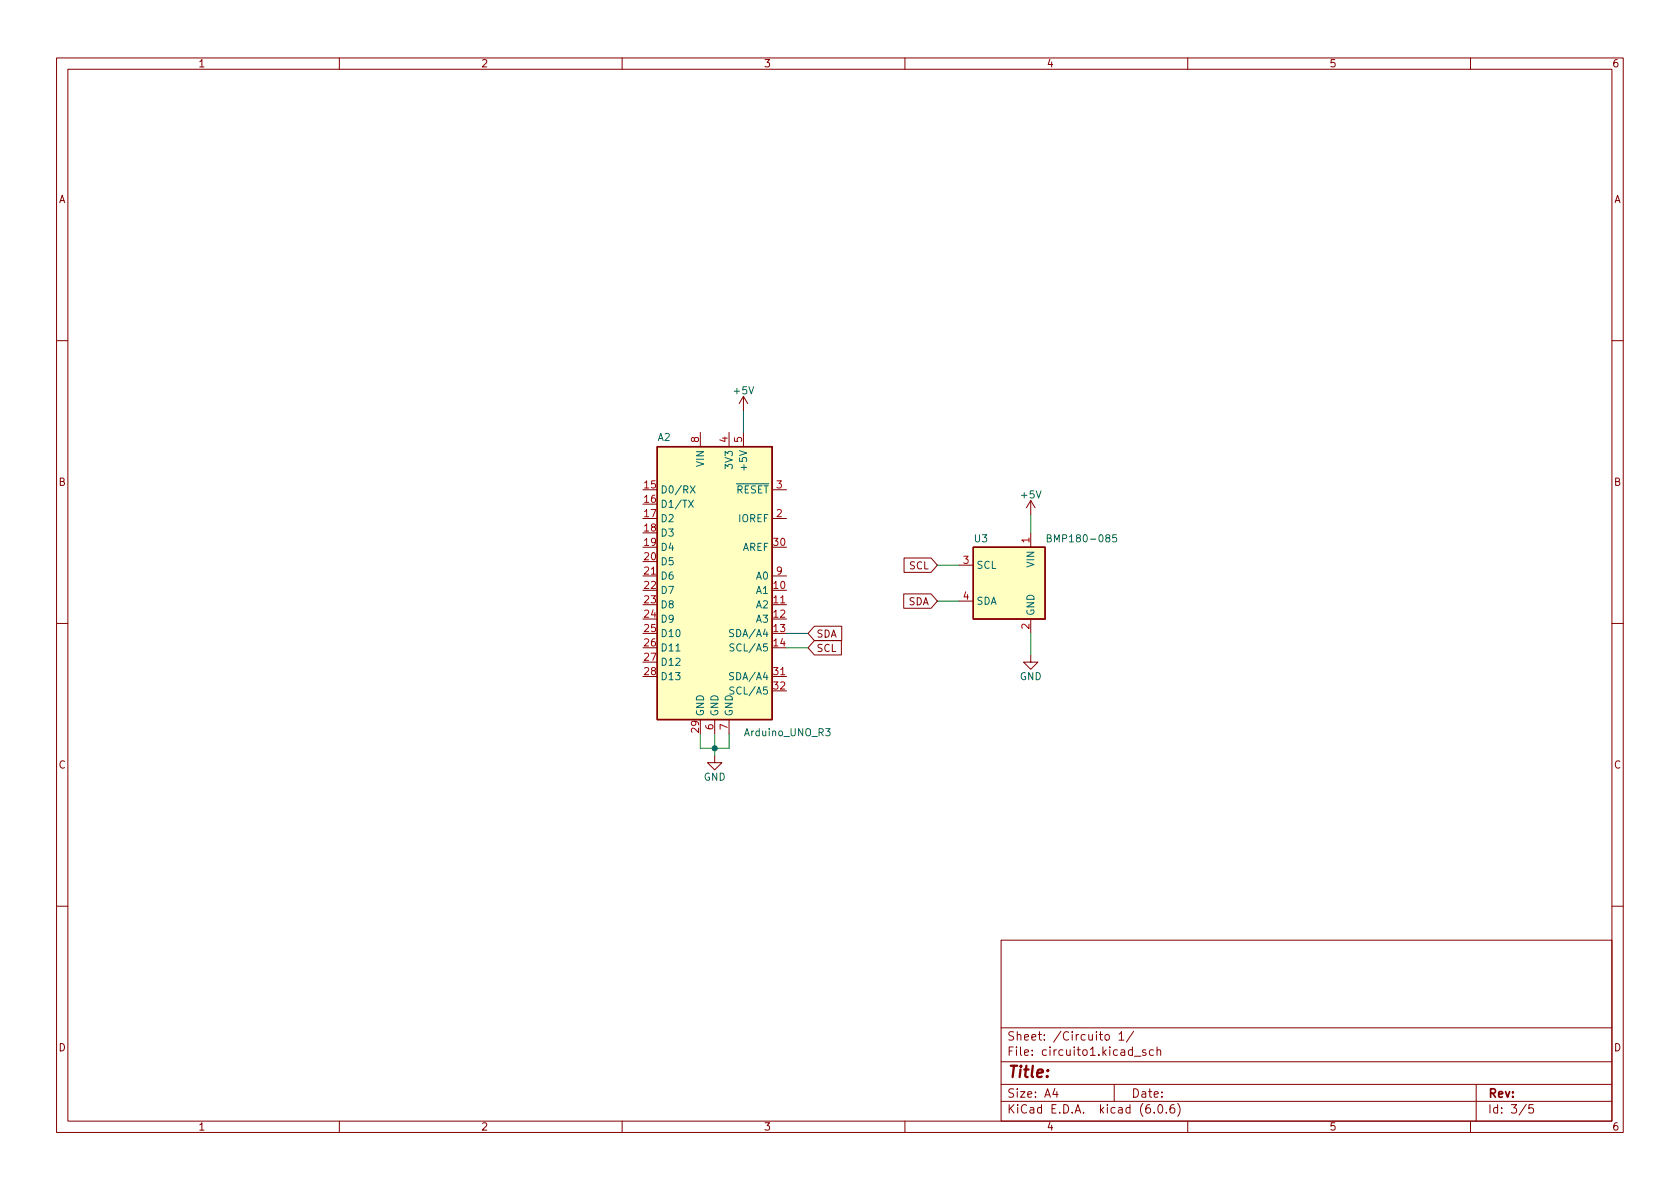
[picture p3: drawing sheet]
<svg xmlns="http://www.w3.org/2000/svg" width="297mm" height="210mm" viewBox="0 0 297 210" stroke-linecap="round" stroke-linejoin="round" font-family="sans-serif">
<g fill="none" stroke="#840000" stroke-width=".18">
<path d="M10 10.2h277v190.1h-277zM12 12.2h273v186.1h-273zM60 10.2v2M110 10.2v2M160 10.2v2M210 10.2v2M260 10.2v2M10 60.2h2M123.8 76.4v2.6M128.9 76.4v2.6M131.4 70.1l-.7 1.3M131.4 70.1v2.5"/>
<path d="M131.4 76.4v2.6M131.4 70.1l.8 1.3M285 60.2h2M136.5 91.7h2.6M136.5 86.6h2.6M159.8 98.7h4.8l1.1 1.2-1.1 1.3h-4.8zM169.5 99.9h2.6M182.2 88.5l-.7 1.3M182.2 88.5v2.6M182.2 94.2v2.6M182.2 88.5l.8 1.3M10 110.2h2"/>
<path d="M113.7 101.8h2.5M136.5 106.9h2.6M136.5 101.8h2.6M136.5 119.6h2.6M144 110.7h4.8v2.6h-4.8l-1.1-1.3zM144 113.3h4.8v2.5h-4.8l-1.1-1.3zM159.8 105h4.8l1.1 1.3-1.1 1.3h-4.8zM169.5 106.3h2.6M182.2 115.8v1.3h1.3l-1.3 1.3-1.2-1.3h1.2M182.2 109.5v2.5M285 110.2h2M126.4 133.6v1.3h1.2l-1.2 1.2-1.3-1.2h1.3"/>
<path d="M126.4 127.2v2.6M128.9 127.2v2.6M10 160.2h2M177 166.3h108v32h-108zM285 160.2h2M60 198.3v2M110 198.3v2M160 198.3v2M177 194.8h108M177 191.8h108M177 187.8h108M177 181.8h108"/>
<path d="M186.5 192.5l-.4 1h1M186.9 193v1M195.4 183.1l.2-.2 .5 .2v.5l-.1 .3h-.4l-.2-.1zM197 191.8v3M197.9 182.9l.4-.5v1.5M197.9 183.9h.8M200.4 182.4l-1.3 1.9M200.6 186.8h1.1M202.6 185.7l-.4-.1-.2 .2 .1 .3 .5 .1v.4h-.6M203.9 185.7l-.4-.1-.3 .3v.4l.2 .3h.5M204.1 196.7v.1M204.6 185.8l.2-.2 .3 .1 .1 .9"/>
<path d="M204.6 185.1v1.5M204.9 195.4l.2-.1a.81 .81 0 0 1 .6 .7 .81 .81 0 0 1-.3 .8h-.2a.81 .81 0 0 1-.6-.6 .81 .81 0 0 1 .3-.8zM206.2 196.7v.1M207.6 195.3a.59 .59 0 0 0-.7 .7v.5l.1 .3h.4l.2-.1 .1-.5-.1-.2-.5-.1-.2 .3M208.2 195.1a1.72 1.72 0 0 1 0 2.3M210 198.3v2M260 198.3v2M261 191.8v6.5M269.9 195.3l-1.3 1.9M271.1 195.3h-.7l-.1 .7 .2-.1 .5 .1 .2 .2-.1 .5-.2 .1-.6-.1"/>
</g>
<g fill="#ffffc2" stroke="#ffffc2" stroke-width=".18">
<path d="M116.2 79h20.3v48.2h-20.3z"/>
<path d="M172.1 96.8h12.7v12.7h-12.7z"/>
</g>
<path d="M116.2 79h20.3v48.2h-20.3zM172.1 96.8h12.7v12.7h-12.7z" fill="none" stroke="#840000" stroke-width=".25"/>
<path d="M121.7 88.5l.9 1.2M122.1 85.9l.8 1.3M122.6 88.5l-.9 1.2M122.9 85.9l-.8 1.3M185.2 95.2l.5-.1 .1-.2v-.2l-.6-.1v1.2h.5l.1-.1 .1-.3-.3-.2M197.4 94.6h-.6l-.1 .6 .2-.2 .4 .1 .1 .2v.4l-.2 .1-.5-.1M119.5 115.1h.7M129.7 111.4l-.5-.1-.2 .1v.4l.6 .2 .1 .3-.2 .3-.5-.1M129.7 119l-.5-.1-.2 .2v.3l.6 .3 .1 .3-.2 .2-.5-.1M129.8 113.9h-.5l-.2 .1v.3l.6 .3 .1 .3-.3 .2h-.5M129.8 121.5h-.5l-.2 .1v.4l.6 .2 .1 .3-.3 .2h-.5M146 128.8h.8l-.5 .5 .4 .1v.6l-.2 .1-.5-.1" fill="none" stroke="#006464" stroke-width=".18"/>
<path d="M131.4 72.6v3.8M165.7 99.9h3.8M182.2 91.1v3.1M139.1 112h3.8M139.1 114.5h3.8M165.7 106.3h3.8M182.2 112v3.8M123.8 129.8v2.5h5.1v-2.5M126.4 129.8v3.8" fill="none" stroke="#009600" stroke-width=".18"/>
<circle cx="126.4" cy="132.3" r=".46" fill="#009600" stroke="#009600" stroke-width=".18"/>
<text font-size="2.8" fill="#840000" x="178" y="190.6">Title:</text>
<g font-size="2.1" fill="#840000">
<text x="178" y="184">Sheet: /Circuito 1/</text>
<text x="178" y="186.7">File: circuito1.kicad_sch</text>
<text x="178" y="196.9">KiCad E.D.A. kicad (6.0.6)</text>
<text x="178" y="194.1">Size: A4</text>
<text x="200" y="194.1">Date:</text>
<text x="263" y="194.1">Rev:</text>
<text x="263" y="196.9">Id: 3/5</text>
</g>
<g font-size="1.8" fill="#840000">
<text x="35" y="11.9">1</text>
<text x="85" y="11.9">2</text>
<text x="135" y="11.9">3</text>
<text x="185" y="11.9">4</text>
<text x="235" y="11.9">5</text>
<text x="285" y="11.9">6</text>
<text x="10.3" y="35.9">A</text>
<text x="285.3" y="35.9">A</text>
<text x="10.3" y="85.9">B</text>
<text x="285.3" y="85.9">B</text>
<text x="160.8" y="100.7">SCL</text>
<text x="160.6" y="107">SDA</text>
<text x="144.3" y="112.7">SDA</text>
<text x="144.3" y="115.3">SCL</text>
<text x="10.3" y="135.9">C</text>
<text x="285.3" y="135.9">C</text>
<text x="10.3" y="185.9">D</text>
<text x="285.3" y="185.9">D</text>
<text x="35" y="199.9">1</text>
<text x="85" y="199.9">2</text>
<text x="135" y="199.9">3</text>
<text x="185" y="199.9">4</text>
<text x="235" y="199.9">5</text>
<text x="285" y="199.9">6</text>
</g>
<g font-size="1.8" fill="#006464">
<text x="129.8" y="69.7">+5V</text>
<text x="116.3" y="78">A2</text>
<text x="124.5" y="82.4" transform="rotate(-90 124.5 82.4)">VIN</text>
<text x="129.5" y="82.6" transform="rotate(-90 129.5 82.6)">3V3</text>
<text x="132.1" y="82.7" transform="rotate(-90 132.1 82.7)">+5V</text>
<text x="116.7" y="87.2">D0/RX</text>
<text x="116.7" y="89.8">D1/TX</text>
<text x="128.7" y="87.2">~{RESET}</text>
<text x="180.6" y="88.1">+5V</text>
<text x="116.7" y="92.3">D2</text>
<text x="116.7" y="94.9">D3</text>
<text x="130.6" y="92.3">IOREF</text>
<text x="172.3" y="95.9">U3</text>
<text x="186.1" y="95.9">BMP180-085</text>
<text x="116.7" y="97.4">D4</text>
<text x="116.7" y="99.9">D5</text>
<text x="131.2" y="97.4">AREF</text>
<text x="172.6" y="100.6">SCL</text>
<text x="182.9" y="100.2" transform="rotate(-90 182.9 100.2)">VIN</text>
<text x="116.7" y="102.5">D6</text>
<text x="116.7" y="105">D7</text>
<text x="116.7" y="107.6">D8</text>
<text x="133.8" y="105">A1</text>
<text x="133.8" y="107.6">A2</text>
<text x="133.8" y="102.5">A0</text>
<text x="172.6" y="106.9">SDA</text>
<text x="116.7" y="110.1">D9</text>
<text x="116.7" y="112.6">D10</text>
<text x="129.5" y="112.6">SDA/A4</text>
<text x="133.8" y="110.1">A3</text>
<text x="182.9" y="109" transform="rotate(-90 182.9 109)">GND</text>
<text x="116.7" y="115.2">D11</text>
<text x="116.7" y="117.7">D12</text>
<text x="129.7" y="115.2">SCL/A5</text>
<text x="116.7" y="120.3">D13</text>
<text x="129.5" y="120.3">SDA/A4</text>
<text x="129.7" y="122.8">SCL/A5</text>
<text x="180.3" y="120.3">GND</text>
<text x="124.5" y="126.7" transform="rotate(-90 124.5 126.7)">GND</text>
<text x="127" y="126.7" transform="rotate(-90 127 126.7)">GND</text>
<text x="129.5" y="126.7" transform="rotate(-90 129.5 126.7)">GND</text>
<text x="131.8" y="130.2">Arduino_UNO_R3</text>
<text x="124.4" y="138">GND</text>
</g>
<g font-size="1.8" fill="#a90000">
<text x="123.6" y="78.2" transform="rotate(-90 123.6 78.2)">8</text>
<text x="128.7" y="78.2" transform="rotate(-90 128.7 78.2)">4</text>
<text x="131.2" y="78.2" transform="rotate(-90 131.2 78.2)">5</text>
<text x="114" y="86.4">15</text>
<text x="114" y="88.9">16</text>
<text x="137.3" y="86.4">3</text>
<text x="114" y="91.4">17</text>
<text x="114" y="94">18</text>
<text x="137.3" y="91.4">2</text>
<text x="182" y="96" transform="rotate(-90 182 96)">1</text>
<text x="114" y="96.5">19</text>
<text x="114" y="99.1">20</text>
<text x="114" y="101.6">21</text>
<text x="136.8" y="96.5">30</text>
<text x="137.3" y="101.6">9</text>
<text x="170.3" y="99.7">3</text>
<text x="114" y="104.1">22</text>
<text x="114" y="106.7">23</text>
<text x="136.8" y="104.1">10</text>
<text x="136.8" y="106.7">11</text>
<text x="170.3" y="106">4</text>
<text x="114" y="109.2">24</text>
<text x="114" y="111.8">25</text>
<text x="136.8" y="109.2">12</text>
<text x="136.8" y="111.8">13</text>
<text x="182" y="111.2" transform="rotate(-90 182 111.2)">2</text>
<text x="114" y="114.3">26</text>
<text x="114" y="116.8">27</text>
<text x="114" y="119.4">28</text>
<text x="136.8" y="114.3">14</text>
<text x="136.8" y="119.4">31</text>
<text x="136.8" y="121.9">32</text>
<text x="123.6" y="129.5" transform="rotate(-90 123.6 129.5)">29</text>
<text x="126.1" y="129" transform="rotate(-90 126.1 129)">6</text>
<text x="128.7" y="129" transform="rotate(-90 128.7 129)">7</text>
</g>
</svg>
